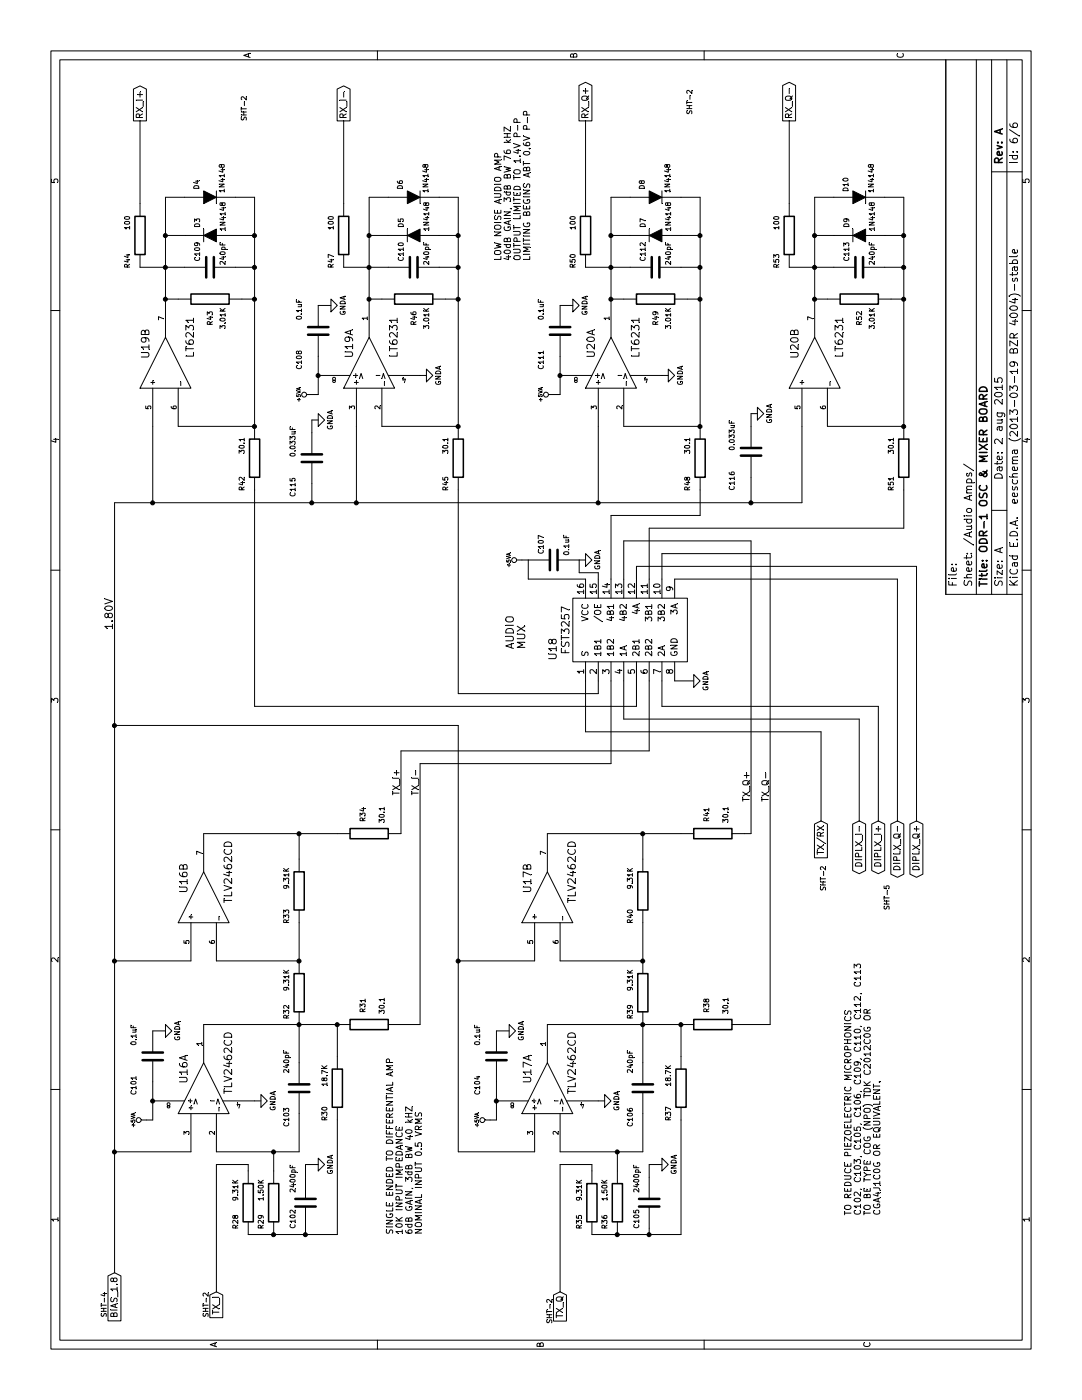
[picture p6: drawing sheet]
EESchema Schematic File Version 2  date 8/2/2015 7:43:02 AM
LIBS:power
LIBS:device
LIBS:transistors
LIBS:conn
LIBS:linear
LIBS:regul
LIBS:74xx
LIBS:cmos4000
LIBS:adc-dac
LIBS:memory
LIBS:xilinx
LIBS:microcontrollers
LIBS:dsp
LIBS:microchip
LIBS:analog_switches
LIBS:motorola
LIBS:texas
LIBS:intel
LIBS:audio
LIBS:interface
LIBS:digital-audio
LIBS:philips
LIBS:display
LIBS:cypress
LIBS:siliconi
LIBS:opto
LIBS:atmel
LIBS:contrib
LIBS:valves
LIBS:OSC_Mixer_Board-cache
EELAYER 27 0
EELAYER END
$Descr A 11000 8500
encoding utf-8
Sheet 6 6
Title "ODR-1 OSC & MIXER BOARD"
Date "2 aug 2015"
Rev "A"
Comp ""
Comment1 ""
Comment2 ""
Comment3 ""
Comment4 ""
$EndDescr
Text Notes 6050 900  0    60   ~ 0
1.80V
$Comp
L FST3257 U18
U 1 1
P 6050 4900
F 0 "U18" H 5900 5450 60  0000 C CNN
F 1 "FST3257" H 6050 5350 60  0000 C CNN
F 2 "~" H 5950 4750 60  0000 C CNN
F 3 "~" H 5950 4750 60  0000 C CNN
	1    6050 4900
	1    0    0    -1  
$EndComp
$Comp
L GNDA #PWR095
U 1 1
P 5650 5450
F 0 "#PWR095" H 5650 5450 40  0001 C CNN
F 1 "GNDA" H 5650 5350 40  0000 C CNN
F 2 "" H 5650 5450 60  0000 C CNN
F 3 "" H 5650 5450 60  0000 C CNN
	1    5650 5450
	1    0    0    -1  
$EndComp
Text Notes 5900 4050 0    60   ~ 0
AUDIO\nMUX
$Comp
L LT6231 U19
U 2 1
P 8150 1300
F 0 "U19" H 8300 1450 60  0000 C CNN
F 1 "LT6231" H 8350 1100 60  0000 C CNN
F 2 "" H 8150 1300 60  0000 C CNN
F 3 "" H 8150 1300 60  0000 C CNN
	2    8150 1300
	1    0    0    -1  
$EndComp
$Comp
L GNDA #PWR096
U 1 1
P 8050 3350
F 0 "#PWR096" H 8050 3350 40  0001 C CNN
F 1 "GNDA" H 8050 3250 40  0000 C CNN
F 2 "" H 8050 3350 60  0000 C CNN
F 3 "" H 8050 3350 60  0000 C CNN
	1    8050 3350
	1    0    0    -1  
$EndComp
$Comp
L C C108
U 1 1
P 8400 2500
F 0 "C108" V 8550 2650 40  0000 L CNN
F 1 "0.1uF" V 8550 2250 40  0000 L CNN
F 2 "~" H 8438 2350 30  0000 C CNN
F 3 "~" H 8400 2500 60  0000 C CNN
	1    8400 2500
	0    -1   -1   0   
$EndComp
$Comp
L +5VA #PWR097
U 1 1
P 7900 2450
F 0 "#PWR097" H 7900 2580 20  0001 C CNN
F 1 "+5VA" H 7900 2550 30  0000 C CNN
F 2 "~" H 7900 2450 60  0000 C CNN
F 3 "~" H 7900 2450 60  0000 C CNN
	1    7900 2450
	1    0    0    -1  
$EndComp
$Comp
L GNDA #PWR098
U 1 1
P 8600 2600
F 0 "#PWR098" H 8600 2600 40  0001 C CNN
F 1 "GNDA" H 8600 2500 40  0000 C CNN
F 2 "" H 8600 2600 60  0000 C CNN
F 3 "" H 8600 2600 60  0000 C CNN
	1    8600 2600
	1    0    0    -1  
$EndComp
$Comp
L R R42
U 1 1
P 7400 2000
F 0 "R42" V 7500 2200 40  0000 C CNN
F 1 "30.1" V 7500 1900 40  0000 C CNN
F 2 "~" V 7330 2000 30  0000 C CNN
F 3 "~" H 7400 2000 30  0000 C CNN
	1    7400 2000
	0    -1   -1   0   
$EndComp
$Comp
L C C109
U 1 1
P 8900 1650
F 0 "C109" H 8700 1550 40  0000 L CNN
F 1 "240pF" H 8700 1750 40  0000 L CNN
F 2 "~" H 8938 1500 30  0000 C CNN
F 3 "~" H 8900 1650 60  0000 C CNN
	1    8900 1650
	-1   0    0    1   
$EndComp
$Comp
L R R43
U 1 1
P 8650 1650
F 0 "R43" H 8800 1650 40  0000 C CNN
F 1 "3.01K" H 8800 1750 40  0000 C CNN
F 2 "~" V 8580 1650 30  0000 C CNN
F 3 "~" H 8650 1650 30  0000 C CNN
	1    8650 1650
	-1   0    0    1   
$EndComp
$Comp
L DIODE D3
U 1 1
P 9150 1650
F 0 "D3" V 9250 1550 40  0000 C CNN
F 1 "1N4148" V 9050 1500 40  0000 C CNN
F 2 "~" H 9150 1650 60  0000 C CNN
F 3 "~" H 9150 1650 60  0000 C CNN
	1    9150 1650
	0    -1   -1   0   
$EndComp
$Comp
L DIODE D4
U 1 1
P 9450 1650
F 0 "D4" V 9350 1750 40  0000 C CNN
F 1 "1N4148" V 9550 1800 40  0000 C CNN
F 2 "~" H 9450 1650 60  0000 C CNN
F 3 "~" H 9450 1650 60  0000 C CNN
	1    9450 1650
	0    1    1    0   
$EndComp
$Comp
L R R44
U 1 1
P 9150 1100
F 0 "R44" V 9250 1300 40  0000 C CNN
F 1 "100" V 9250 1000 40  0000 C CNN
F 2 "~" V 9080 1100 30  0000 C CNN
F 3 "~" H 9150 1100 30  0000 C CNN
	1    9150 1100
	0    -1   -1   0   
$EndComp
$Comp
L LT6231 U19
U 1 1
P 8150 2900
F 0 "U19" H 8300 3050 60  0000 C CNN
F 1 "LT6231" H 8350 2700 60  0000 C CNN
F 2 "" H 8150 2900 60  0000 C CNN
F 3 "" H 8150 2900 60  0000 C CNN
	1    8150 2900
	1    0    0    -1  
$EndComp
$Comp
L R R45
U 1 1
P 7400 3600
F 0 "R45" V 7500 3800 40  0000 C CNN
F 1 "30.1" V 7500 3500 40  0000 C CNN
F 2 "~" V 7330 3600 30  0000 C CNN
F 3 "~" H 7400 3600 30  0000 C CNN
	1    7400 3600
	0    -1   -1   0   
$EndComp
$Comp
L C C110
U 1 1
P 8900 3250
F 0 "C110" H 8700 3150 40  0000 L CNN
F 1 "240pF" H 8700 3350 40  0000 L CNN
F 2 "~" H 8938 3100 30  0000 C CNN
F 3 "~" H 8900 3250 60  0000 C CNN
	1    8900 3250
	-1   0    0    1   
$EndComp
$Comp
L R R46
U 1 1
P 8650 3250
F 0 "R46" H 8800 3250 40  0000 C CNN
F 1 "3.01K" H 8800 3350 40  0000 C CNN
F 2 "~" V 8580 3250 30  0000 C CNN
F 3 "~" H 8650 3250 30  0000 C CNN
	1    8650 3250
	-1   0    0    1   
$EndComp
$Comp
L DIODE D5
U 1 1
P 9150 3250
F 0 "D5" V 9250 3150 40  0000 C CNN
F 1 "1N4148" V 9050 3100 40  0000 C CNN
F 2 "~" H 9150 3250 60  0000 C CNN
F 3 "~" H 9150 3250 60  0000 C CNN
	1    9150 3250
	0    -1   -1   0   
$EndComp
$Comp
L DIODE D6
U 1 1
P 9450 3250
F 0 "D6" V 9350 3350 40  0000 C CNN
F 1 "1N4148" V 9550 3400 40  0000 C CNN
F 2 "~" H 9450 3250 60  0000 C CNN
F 3 "~" H 9450 3250 60  0000 C CNN
	1    9450 3250
	0    1    1    0   
$EndComp
$Comp
L R R47
U 1 1
P 9150 2700
F 0 "R47" V 9250 2900 40  0000 C CNN
F 1 "100" V 9250 2600 40  0000 C CNN
F 2 "~" V 9080 2700 30  0000 C CNN
F 3 "~" H 9150 2700 30  0000 C CNN
	1    9150 2700
	0    -1   -1   0   
$EndComp
$Comp
L C C107
U 1 1
P 6600 4350
F 0 "C107" H 6400 4250 40  0000 L CNN
F 1 "0.1uF" H 6400 4450 40  0000 L CNN
F 2 "~" H 6638 4200 30  0000 C CNN
F 3 "~" H 6600 4350 60  0000 C CNN
	1    6600 4350
	-1   0    0    1   
$EndComp
$Comp
L GNDA #PWR099
U 1 1
P 6600 4600
F 0 "#PWR099" H 6600 4600 40  0001 C CNN
F 1 "GNDA" H 6600 4500 40  0000 C CNN
F 2 "" H 6600 4600 60  0000 C CNN
F 3 "" H 6600 4600 60  0000 C CNN
	1    6600 4600
	1    0    0    -1  
$EndComp
$Comp
L +5VA #PWR0100
U 1 1
P 6600 4100
F 0 "#PWR0100" H 6600 4230 20  0001 C CNN
F 1 "+5VA" H 6600 4200 30  0000 C CNN
F 2 "~" H 6600 4100 60  0000 C CNN
F 3 "~" H 6600 4100 60  0000 C CNN
	1    6600 4100
	1    0    0    -1  
$EndComp
$Comp
L LT6231 U20
U 1 1
P 8150 4800
F 0 "U20" H 8300 4950 60  0000 C CNN
F 1 "LT6231" H 8350 4600 60  0000 C CNN
F 2 "" H 8150 4800 60  0000 C CNN
F 3 "" H 8150 4800 60  0000 C CNN
	1    8150 4800
	1    0    0    -1  
$EndComp
$Comp
L GNDA #PWR0101
U 1 1
P 8050 5250
F 0 "#PWR0101" H 8050 5250 40  0001 C CNN
F 1 "GNDA" H 8050 5150 40  0000 C CNN
F 2 "" H 8050 5250 60  0000 C CNN
F 3 "" H 8050 5250 60  0000 C CNN
	1    8050 5250
	1    0    0    -1  
$EndComp
$Comp
L C C111
U 1 1
P 8400 4400
F 0 "C111" V 8550 4550 40  0000 L CNN
F 1 "0.1uF" V 8550 4150 40  0000 L CNN
F 2 "~" H 8438 4250 30  0000 C CNN
F 3 "~" H 8400 4400 60  0000 C CNN
	1    8400 4400
	0    -1   -1   0   
$EndComp
$Comp
L +5VA #PWR0102
U 1 1
P 7900 4350
F 0 "#PWR0102" H 7900 4480 20  0001 C CNN
F 1 "+5VA" H 7900 4450 30  0000 C CNN
F 2 "~" H 7900 4350 60  0000 C CNN
F 3 "~" H 7900 4350 60  0000 C CNN
	1    7900 4350
	1    0    0    -1  
$EndComp
$Comp
L GNDA #PWR0103
U 1 1
P 8600 4500
F 0 "#PWR0103" H 8600 4500 40  0001 C CNN
F 1 "GNDA" H 8600 4400 40  0000 C CNN
F 2 "" H 8600 4500 60  0000 C CNN
F 3 "" H 8600 4500 60  0000 C CNN
	1    8600 4500
	1    0    0    -1  
$EndComp
$Comp
L R R48
U 1 1
P 7400 5500
F 0 "R48" V 7500 5700 40  0000 C CNN
F 1 "30.1" V 7500 5400 40  0000 C CNN
F 2 "~" V 7330 5500 30  0000 C CNN
F 3 "~" H 7400 5500 30  0000 C CNN
	1    7400 5500
	0    -1   -1   0   
$EndComp
$Comp
L C C112
U 1 1
P 8900 5150
F 0 "C112" H 8700 5050 40  0000 L CNN
F 1 "240pF" H 8700 5250 40  0000 L CNN
F 2 "~" H 8938 5000 30  0000 C CNN
F 3 "~" H 8900 5150 60  0000 C CNN
	1    8900 5150
	-1   0    0    1   
$EndComp
$Comp
L R R49
U 1 1
P 8650 5150
F 0 "R49" H 8800 5150 40  0000 C CNN
F 1 "3.01K" H 8800 5250 40  0000 C CNN
F 2 "~" V 8580 5150 30  0000 C CNN
F 3 "~" H 8650 5150 30  0000 C CNN
	1    8650 5150
	-1   0    0    1   
$EndComp
$Comp
L DIODE D7
U 1 1
P 9150 5150
F 0 "D7" V 9250 5050 40  0000 C CNN
F 1 "1N4148" V 9050 5000 40  0000 C CNN
F 2 "~" H 9150 5150 60  0000 C CNN
F 3 "~" H 9150 5150 60  0000 C CNN
	1    9150 5150
	0    -1   -1   0   
$EndComp
$Comp
L DIODE D8
U 1 1
P 9450 5150
F 0 "D8" V 9350 5250 40  0000 C CNN
F 1 "1N4148" V 9550 5300 40  0000 C CNN
F 2 "~" H 9450 5150 60  0000 C CNN
F 3 "~" H 9450 5150 60  0000 C CNN
	1    9450 5150
	0    1    1    0   
$EndComp
$Comp
L R R50
U 1 1
P 9150 4600
F 0 "R50" V 9250 4800 40  0000 C CNN
F 1 "100" V 9250 4500 40  0000 C CNN
F 2 "~" V 9080 4600 30  0000 C CNN
F 3 "~" H 9150 4600 30  0000 C CNN
	1    9150 4600
	0    -1   -1   0   
$EndComp
$Comp
L LT6231 U20
U 2 1
P 8150 6400
F 0 "U20" H 8300 6550 60  0000 C CNN
F 1 "LT6231" H 8350 6200 60  0000 C CNN
F 2 "" H 8150 6400 60  0000 C CNN
F 3 "" H 8150 6400 60  0000 C CNN
	2    8150 6400
	1    0    0    -1  
$EndComp
$Comp
L R R51
U 1 1
P 7400 7100
F 0 "R51" V 7500 7300 40  0000 C CNN
F 1 "30.1" V 7500 7000 40  0000 C CNN
F 2 "~" V 7330 7100 30  0000 C CNN
F 3 "~" H 7400 7100 30  0000 C CNN
	1    7400 7100
	0    -1   -1   0   
$EndComp
$Comp
L C C113
U 1 1
P 8900 6750
F 0 "C113" H 8700 6650 40  0000 L CNN
F 1 "240pF" H 8700 6850 40  0000 L CNN
F 2 "~" H 8938 6600 30  0000 C CNN
F 3 "~" H 8900 6750 60  0000 C CNN
	1    8900 6750
	-1   0    0    1   
$EndComp
$Comp
L R R52
U 1 1
P 8650 6750
F 0 "R52" H 8800 6750 40  0000 C CNN
F 1 "3.01K" H 8800 6850 40  0000 C CNN
F 2 "~" V 8580 6750 30  0000 C CNN
F 3 "~" H 8650 6750 30  0000 C CNN
	1    8650 6750
	-1   0    0    1   
$EndComp
$Comp
L DIODE D9
U 1 1
P 9150 6750
F 0 "D9" V 9250 6650 40  0000 C CNN
F 1 "1N4148" V 9050 6600 40  0000 C CNN
F 2 "~" H 9150 6750 60  0000 C CNN
F 3 "~" H 9150 6750 60  0000 C CNN
	1    9150 6750
	0    -1   -1   0   
$EndComp
$Comp
L DIODE D10
U 1 1
P 9450 6750
F 0 "D10" V 9350 6850 40  0000 C CNN
F 1 "1N4148" V 9550 6900 40  0000 C CNN
F 2 "~" H 9450 6750 60  0000 C CNN
F 3 "~" H 9450 6750 60  0000 C CNN
	1    9450 6750
	0    1    1    0   
$EndComp
$Comp
L R R53
U 1 1
P 9150 6200
F 0 "R53" V 9250 6400 40  0000 C CNN
F 1 "100" V 9250 6100 40  0000 C CNN
F 2 "~" V 9080 6200 30  0000 C CNN
F 3 "~" H 9150 6200 30  0000 C CNN
	1    9150 6200
	0    -1   -1   0   
$EndComp
Text GLabel 4550 6900 0    50   BiDi ~ 0
DIPLX_I+
Text GLabel 4550 6750 0    50   BiDi ~ 0
DIPLX_I-
Text GLabel 4550 7200 0    50   BiDi ~ 0
DIPLX_Q+
Text GLabel 4550 7050 0    50   BiDi ~ 0
DIPLX_Q-
Text GLabel 1000 900  0    50   Input ~ 0
BIAS_1.8
Wire Wire Line
	5650 5300 5650 5450
Wire Wire Line
	8050 3350 8050 3300
Wire Wire Line
	8600 2600 8600 2500
Wire Wire Line
	7650 2000 9450 2000
Wire Wire Line
	7650 1400 7650 2000
Wire Wire Line
	9450 1300 9450 1450
Wire Wire Line
	8650 1300 9450 1300
Wire Wire Line
	8650 1300 8650 1400
Wire Wire Line
	8900 1100 8900 1450
Connection ~ 8900 1300
Wire Wire Line
	9150 1450 9150 1300
Connection ~ 9150 1300
Wire Wire Line
	8650 2000 8650 1900
Wire Wire Line
	8900 2000 8900 1850
Connection ~ 8650 2000
Wire Wire Line
	9150 2000 9150 1850
Connection ~ 8900 2000
Wire Wire Line
	9450 2000 9450 1850
Connection ~ 9150 2000
Wire Wire Line
	7900 2450 7900 2500
Wire Wire Line
	7900 2500 8200 2500
Connection ~ 8050 2500
Wire Wire Line
	7650 3600 9450 3600
Wire Wire Line
	7650 3000 7650 3600
Wire Wire Line
	9450 2900 9450 3050
Wire Wire Line
	8650 2900 9450 2900
Wire Wire Line
	8650 2900 8650 3000
Wire Wire Line
	8900 2700 8900 3050
Connection ~ 8900 2900
Wire Wire Line
	9150 3050 9150 2900
Connection ~ 9150 2900
Wire Wire Line
	8650 3600 8650 3500
Wire Wire Line
	8900 3600 8900 3450
Connection ~ 8650 3600
Wire Wire Line
	9150 3600 9150 3450
Connection ~ 8900 3600
Wire Wire Line
	9450 3600 9450 3450
Connection ~ 9150 3600
Wire Wire Line
	6450 7050 4550 7050
Wire Wire Line
	4550 7200 6550 7200
Wire Wire Line
	6450 4700 6500 4700
Wire Wire Line
	6500 4700 6500 4550
Wire Wire Line
	6500 4550 6600 4550
Wire Wire Line
	6600 4550 6600 4600
Wire Wire Line
	6450 4150 6600 4150
Wire Wire Line
	6600 4150 6600 4100
Wire Wire Line
	6450 4600 6450 4150
Wire Wire Line
	5650 5200 5450 5200
Wire Wire Line
	5450 5200 5450 6900
Wire Wire Line
	5450 6900 4550 6900
Wire Wire Line
	5650 4700 5550 4700
Wire Wire Line
	5550 4700 5550 3600
Wire Wire Line
	5550 3600 7150 3600
Wire Wire Line
	5650 5000 5450 5000
Wire Wire Line
	5450 5000 5450 2000
Wire Wire Line
	5450 2000 7150 2000
Wire Wire Line
	7050 900  7050 6300
Wire Wire Line
	7050 2800 7650 2800
Wire Wire Line
	7650 1200 7050 1200
Connection ~ 7050 1200
Wire Wire Line
	6550 7200 6550 5000
Wire Wire Line
	6550 5000 6450 5000
Wire Wire Line
	6450 5300 6450 7050
Wire Wire Line
	8050 5250 8050 5200
Wire Wire Line
	8600 4500 8600 4400
Wire Wire Line
	7650 5500 9450 5500
Wire Wire Line
	7650 4900 7650 5500
Wire Wire Line
	9450 4800 9450 4950
Wire Wire Line
	8650 4800 9450 4800
Wire Wire Line
	8650 4800 8650 4900
Wire Wire Line
	8900 4600 8900 4950
Connection ~ 8900 4800
Wire Wire Line
	9150 4950 9150 4800
Connection ~ 9150 4800
Wire Wire Line
	8650 5500 8650 5400
Wire Wire Line
	8900 5500 8900 5350
Connection ~ 8650 5500
Wire Wire Line
	9150 5500 9150 5350
Connection ~ 8900 5500
Wire Wire Line
	9450 5500 9450 5350
Connection ~ 9150 5500
Wire Wire Line
	7900 4350 7900 4400
Wire Wire Line
	7900 4400 8200 4400
Connection ~ 8050 4400
Wire Wire Line
	7650 7100 9450 7100
Wire Wire Line
	7650 6500 7650 7100
Wire Wire Line
	9450 6400 9450 6550
Wire Wire Line
	8650 6400 9450 6400
Wire Wire Line
	8650 6400 8650 6500
Wire Wire Line
	8900 6200 8900 6550
Connection ~ 8900 6400
Wire Wire Line
	9150 6550 9150 6400
Connection ~ 9150 6400
Wire Wire Line
	8650 7100 8650 7000
Wire Wire Line
	8900 7100 8900 6950
Connection ~ 8650 7100
Wire Wire Line
	9150 7100 9150 6950
Connection ~ 8900 7100
Wire Wire Line
	9450 7100 9450 6950
Connection ~ 9150 7100
Wire Wire Line
	6850 5100 6850 7100
Wire Wire Line
	6850 5100 6450 5100
Connection ~ 7050 2800
Wire Wire Line
	6450 4900 6750 4900
Wire Wire Line
	6450 5200 6650 5200
Wire Wire Line
	1000 900  7050 900 
Wire Wire Line
	5650 4900 5350 4900
Wire Wire Line
	5350 4900 5350 6750
Wire Wire Line
	5350 6750 4550 6750
Wire Wire Line
	6650 5200 6650 6050
Wire Wire Line
	6650 6050 2950 6050
Wire Wire Line
	6750 4900 6750 5900
Wire Wire Line
	6750 5900 4450 5900
Text GLabel 10050 1100 2    50   Output ~ 0
RX_I+
Wire Wire Line
	5650 4600 5250 4600
Wire Wire Line
	5250 4600 5250 6450
Wire Wire Line
	5250 6450 4550 6450
Text GLabel 4550 6450 0    50   Input ~ 0
TX/RX
Wire Wire Line
	10050 1100 9400 1100
Text GLabel 10050 2700 2    50   Output ~ 0
RX_I-
Wire Wire Line
	10050 2700 9400 2700
Text GLabel 10050 4600 2    50   Output ~ 0
RX_Q+
Text GLabel 10050 6200 2    50   Output ~ 0
RX_Q-
Wire Wire Line
	10050 6200 9400 6200
Wire Wire Line
	10050 4600 9400 4600
Wire Wire Line
	6850 7100 7150 7100
Wire Wire Line
	7050 6300 7650 6300
Wire Wire Line
	7150 5500 6950 5500
Wire Wire Line
	6950 5500 6950 4800
Wire Wire Line
	6950 4800 6450 4800
Wire Wire Line
	7650 4700 7050 4700
Connection ~ 7050 4700
$Comp
L TLV2462CD U16
U 1 1
P 2450 1600
F 0 "U16" H 2600 1750 60  0000 C CNN
F 1 "TLV2462CD" H 2650 1400 60  0000 C CNN
F 2 "~" H 2450 1600 60  0000 C CNN
F 3 "~" H 2450 1600 60  0000 C CNN
	1    2450 1600
	1    0    0    -1  
$EndComp
$Comp
L TLV2462CD U16
U 2 1
P 3950 1600
F 0 "U16" H 4100 1750 60  0000 C CNN
F 1 "TLV2462CD" H 4150 1400 60  0000 C CNN
F 2 "~" H 3950 1600 60  0000 C CNN
F 3 "~" H 3950 1600 60  0000 C CNN
	2    3950 1600
	1    0    0    -1  
$EndComp
$Comp
L R R30
U 1 1
P 2450 2650
F 0 "R30" V 2550 2850 40  0000 C CNN
F 1 "18.7K" V 2550 2550 40  0000 C CNN
F 2 "~" V 2380 2650 30  0000 C CNN
F 3 "~" H 2450 2650 30  0000 C CNN
	1    2450 2650
	0    -1   -1   0   
$EndComp
$Comp
L R R32
U 1 1
P 3200 2350
F 0 "R32" V 3300 2500 40  0000 C CNN
F 1 "9.31K" V 3300 2250 40  0000 C CNN
F 2 "~" V 3130 2350 30  0000 C CNN
F 3 "~" H 3200 2350 30  0000 C CNN
	1    3200 2350
	0    -1   -1   0   
$EndComp
$Comp
L R R33
U 1 1
P 4000 2350
F 0 "R33" V 4100 2550 40  0000 C CNN
F 1 "9.31K" V 4100 2250 40  0000 C CNN
F 2 "~" V 3930 2350 30  0000 C CNN
F 3 "~" H 4000 2350 30  0000 C CNN
	1    4000 2350
	0    -1   -1   0   
$EndComp
$Comp
L GNDA #PWR0104
U 1 1
P 2350 2050
F 0 "#PWR0104" H 2350 2050 40  0001 C CNN
F 1 "GNDA" H 2350 1950 40  0000 C CNN
F 2 "" H 2350 2050 60  0000 C CNN
F 3 "" H 2350 2050 60  0000 C CNN
	1    2350 2050
	1    0    0    -1  
$EndComp
Wire Wire Line
	2350 2000 2350 2050
Wire Wire Line
	3450 2350 3450 1700
Wire Wire Line
	2650 2350 2950 2350
Wire Wire Line
	3750 2350 3450 2350
Wire Wire Line
	1950 1500 1950 900 
Connection ~ 1950 900 
Wire Wire Line
	3450 1500 3450 900 
Connection ~ 3450 900 
Wire Wire Line
	2950 1600 2950 2650
$Comp
L C C101
U 1 1
P 2700 1200
F 0 "C101" V 2850 1350 40  0000 L CNN
F 1 "0.1uF" V 2850 950 40  0000 L CNN
F 2 "~" H 2738 1050 30  0000 C CNN
F 3 "~" H 2700 1200 60  0000 C CNN
	1    2700 1200
	0    -1   -1   0   
$EndComp
$Comp
L +5VA #PWR0105
U 1 1
P 2200 1150
F 0 "#PWR0105" H 2200 1280 20  0001 C CNN
F 1 "+5VA" H 2200 1250 30  0000 C CNN
F 2 "~" H 2200 1150 60  0000 C CNN
F 3 "~" H 2200 1150 60  0000 C CNN
	1    2200 1150
	1    0    0    -1  
$EndComp
$Comp
L GNDA #PWR0106
U 1 1
P 2900 1300
F 0 "#PWR0106" H 2900 1300 40  0001 C CNN
F 1 "GNDA" H 2900 1200 40  0000 C CNN
F 2 "" H 2900 1300 60  0000 C CNN
F 3 "" H 2900 1300 60  0000 C CNN
	1    2900 1300
	1    0    0    -1  
$EndComp
Wire Wire Line
	2900 1300 2900 1200
Wire Wire Line
	2200 1150 2200 1200
Wire Wire Line
	2200 1200 2500 1200
Connection ~ 2350 1200
$Comp
L C C103
U 1 1
P 2450 2350
F 0 "C103" V 2550 2500 40  0000 L CNN
F 1 "240pF" V 2550 2050 40  0000 L CNN
F 2 "~" H 2488 2200 30  0000 C CNN
F 3 "~" H 2450 2350 60  0000 C CNN
	1    2450 2350
	0    -1   -1   0   
$EndComp
Connection ~ 2950 2350
$Comp
L R R31
U 1 1
P 2950 2900
F 0 "R31" H 2800 2850 40  0000 C CNN
F 1 "30.1" H 2800 3000 40  0000 C CNN
F 2 "~" V 2880 2900 30  0000 C CNN
F 3 "~" H 2950 2900 30  0000 C CNN
	1    2950 2900
	-1   0    0    1   
$EndComp
Connection ~ 2950 2650
Wire Wire Line
	4450 1600 4450 2650
Wire Wire Line
	4450 2350 4250 2350
$Comp
L R R34
U 1 1
P 4450 2900
F 0 "R34" H 4300 2850 40  0000 C CNN
F 1 "30.1" H 4300 3000 40  0000 C CNN
F 2 "~" V 4380 2900 30  0000 C CNN
F 3 "~" H 4450 2900 30  0000 C CNN
	1    4450 2900
	-1   0    0    1   
$EndComp
Connection ~ 4450 2350
Wire Wire Line
	5300 3600 5300 900 
Connection ~ 5300 900 
Wire Wire Line
	5650 5100 5100 5100
Wire Wire Line
	5100 5100 5100 3150
Wire Wire Line
	5100 3150 4450 3150
Wire Wire Line
	5650 4800 5000 4800
Wire Wire Line
	5000 4800 5000 3300
Wire Wire Line
	5000 3300 2950 3300
Wire Wire Line
	4450 5900 4450 5850
Wire Wire Line
	2950 6050 2950 5850
Text Label 4750 3150 0    50   ~ 0
TX_I+
Text Label 4750 3300 0    50   ~ 0
TX_I-
Text Label 4700 5900 0    50   ~ 0
TX_Q+
Text Label 4700 6050 0    50   ~ 0
TX_Q-
Wire Wire Line
	2950 2650 2700 2650
Wire Wire Line
	2950 3300 2950 3150
$Comp
L R R28
U 1 1
P 1550 1950
F 0 "R28" V 1650 2100 40  0000 C CNN
F 1 "9.31K" V 1650 1850 40  0000 C CNN
F 2 "~" V 1480 1950 30  0000 C CNN
F 3 "~" H 1550 1950 30  0000 C CNN
	1    1550 1950
	0    -1   -1   0   
$EndComp
$Comp
L R R29
U 1 1
P 1550 2150
F 0 "R29" V 1650 2300 40  0000 C CNN
F 1 "1.50K" V 1650 2050 40  0000 C CNN
F 2 "~" V 1480 2150 30  0000 C CNN
F 3 "~" H 1550 2150 30  0000 C CNN
	1    1550 2150
	0    -1   -1   0   
$EndComp
$Comp
L C C102
U 1 1
P 1550 2400
F 0 "C102" V 1650 2450 40  0000 L CNN
F 1 "2400pF" V 1650 2100 40  0000 L CNN
F 2 "~" H 1588 2250 30  0000 C CNN
F 3 "~" H 1550 2400 60  0000 C CNN
	1    1550 2400
	0    -1   -1   0   
$EndComp
Wire Wire Line
	850  1700 1850 1700
Wire Wire Line
	1850 1700 1850 1950
Wire Wire Line
	1850 1950 1800 1950
Connection ~ 1300 2150
Wire Wire Line
	1800 2150 1950 2150
Wire Wire Line
	1950 1700 1950 2350
Wire Wire Line
	1950 2350 2250 2350
Connection ~ 1950 2150
Wire Wire Line
	1300 1950 1300 2650
Wire Wire Line
	1300 2400 1350 2400
Wire Wire Line
	1300 2650 2200 2650
Connection ~ 1300 2400
Wire Wire Line
	1750 2400 1850 2400
Wire Wire Line
	1850 2400 1850 2500
Wire Wire Line
	1950 3600 5300 3600
$Comp
L TLV2462CD U17
U 1 1
P 2450 4300
F 0 "U17" H 2600 4450 60  0000 C CNN
F 1 "TLV2462CD" H 2650 4100 60  0000 C CNN
F 2 "~" H 2450 4300 60  0000 C CNN
F 3 "~" H 2450 4300 60  0000 C CNN
	1    2450 4300
	1    0    0    -1  
$EndComp
$Comp
L TLV2462CD U17
U 2 1
P 3950 4300
F 0 "U17" H 4100 4450 60  0000 C CNN
F 1 "TLV2462CD" H 4150 4100 60  0000 C CNN
F 2 "~" H 3950 4300 60  0000 C CNN
F 3 "~" H 3950 4300 60  0000 C CNN
	2    3950 4300
	1    0    0    -1  
$EndComp
$Comp
L R R37
U 1 1
P 2450 5350
F 0 "R37" V 2550 5550 40  0000 C CNN
F 1 "18.7K" V 2550 5250 40  0000 C CNN
F 2 "~" V 2380 5350 30  0000 C CNN
F 3 "~" H 2450 5350 30  0000 C CNN
	1    2450 5350
	0    -1   -1   0   
$EndComp
$Comp
L R R39
U 1 1
P 3200 5050
F 0 "R39" V 3300 5200 40  0000 C CNN
F 1 "9.31K" V 3300 4950 40  0000 C CNN
F 2 "~" V 3130 5050 30  0000 C CNN
F 3 "~" H 3200 5050 30  0000 C CNN
	1    3200 5050
	0    -1   -1   0   
$EndComp
$Comp
L R R40
U 1 1
P 4000 5050
F 0 "R40" V 4100 5250 40  0000 C CNN
F 1 "9.31K" V 4100 4950 40  0000 C CNN
F 2 "~" V 3930 5050 30  0000 C CNN
F 3 "~" H 4000 5050 30  0000 C CNN
	1    4000 5050
	0    -1   -1   0   
$EndComp
Wire Wire Line
	2350 4700 2350 4750
Wire Wire Line
	3450 5050 3450 4400
Wire Wire Line
	2650 5050 2950 5050
Wire Wire Line
	3750 5050 3450 5050
Wire Wire Line
	1950 4200 1950 3600
Wire Wire Line
	3450 3600 3450 4200
Connection ~ 3450 3600
Wire Wire Line
	2950 4300 2950 5350
$Comp
L C C104
U 1 1
P 2700 3900
F 0 "C104" V 2850 4050 40  0000 L CNN
F 1 "0.1uF" V 2850 3650 40  0000 L CNN
F 2 "~" H 2738 3750 30  0000 C CNN
F 3 "~" H 2700 3900 60  0000 C CNN
	1    2700 3900
	0    -1   -1   0   
$EndComp
$Comp
L +5VA #PWR0107
U 1 1
P 2200 3850
F 0 "#PWR0107" H 2200 3980 20  0001 C CNN
F 1 "+5VA" H 2200 3950 30  0000 C CNN
F 2 "~" H 2200 3850 60  0000 C CNN
F 3 "~" H 2200 3850 60  0000 C CNN
	1    2200 3850
	1    0    0    -1  
$EndComp
$Comp
L GNDA #PWR0108
U 1 1
P 2900 4000
F 0 "#PWR0108" H 2900 4000 40  0001 C CNN
F 1 "GNDA" H 2900 3900 40  0000 C CNN
F 2 "" H 2900 4000 60  0000 C CNN
F 3 "" H 2900 4000 60  0000 C CNN
	1    2900 4000
	1    0    0    -1  
$EndComp
Wire Wire Line
	2900 4000 2900 3900
Wire Wire Line
	2200 3850 2200 3900
Wire Wire Line
	2200 3900 2500 3900
Connection ~ 2350 3900
$Comp
L C C106
U 1 1
P 2450 5050
F 0 "C106" V 2550 5200 40  0000 L CNN
F 1 "240pF" V 2550 4750 40  0000 L CNN
F 2 "~" H 2488 4900 30  0000 C CNN
F 3 "~" H 2450 5050 60  0000 C CNN
	1    2450 5050
	0    -1   -1   0   
$EndComp
Connection ~ 2950 5050
$Comp
L R R38
U 1 1
P 2950 5600
F 0 "R38" H 2800 5550 40  0000 C CNN
F 1 "30.1" H 2800 5700 40  0000 C CNN
F 2 "~" V 2880 5600 30  0000 C CNN
F 3 "~" H 2950 5600 30  0000 C CNN
	1    2950 5600
	-1   0    0    1   
$EndComp
Connection ~ 2950 5350
Wire Wire Line
	4450 4300 4450 5350
Wire Wire Line
	4450 5050 4250 5050
$Comp
L R R41
U 1 1
P 4450 5600
F 0 "R41" H 4300 5550 40  0000 C CNN
F 1 "30.1" H 4300 5700 40  0000 C CNN
F 2 "~" V 4380 5600 30  0000 C CNN
F 3 "~" H 4450 5600 30  0000 C CNN
	1    4450 5600
	-1   0    0    1   
$EndComp
Connection ~ 4450 5050
Wire Wire Line
	2950 5350 2700 5350
$Comp
L GNDA #PWR0109
U 1 1
P 1850 5200
F 0 "#PWR0109" H 1850 5200 40  0001 C CNN
F 1 "GNDA" H 1850 5100 40  0000 C CNN
F 2 "" H 1850 5200 60  0000 C CNN
F 3 "" H 1850 5200 60  0000 C CNN
	1    1850 5200
	1    0    0    -1  
$EndComp
$Comp
L R R35
U 1 1
P 1550 4650
F 0 "R35" V 1650 4800 40  0000 C CNN
F 1 "9.31K" V 1650 4550 40  0000 C CNN
F 2 "~" V 1480 4650 30  0000 C CNN
F 3 "~" H 1550 4650 30  0000 C CNN
	1    1550 4650
	0    -1   -1   0   
$EndComp
$Comp
L R R36
U 1 1
P 1550 4850
F 0 "R36" V 1650 5000 40  0000 C CNN
F 1 "1.50K" V 1650 4750 40  0000 C CNN
F 2 "~" V 1480 4850 30  0000 C CNN
F 3 "~" H 1550 4850 30  0000 C CNN
	1    1550 4850
	0    -1   -1   0   
$EndComp
$Comp
L C C105
U 1 1
P 1550 5100
F 0 "C105" V 1650 5150 40  0000 L CNN
F 1 "2400pF" V 1650 4800 40  0000 L CNN
F 2 "~" H 1588 4950 30  0000 C CNN
F 3 "~" H 1550 5100 60  0000 C CNN
	1    1550 5100
	0    -1   -1   0   
$EndComp
Wire Wire Line
	850  4400 1850 4400
Wire Wire Line
	1850 4400 1850 4650
Wire Wire Line
	1850 4650 1800 4650
Connection ~ 1300 4850
Wire Wire Line
	1800 4850 1950 4850
Wire Wire Line
	1950 4400 1950 5050
Wire Wire Line
	1950 5050 2250 5050
Connection ~ 1950 4850
Wire Wire Line
	1300 4650 1300 5350
Wire Wire Line
	1300 5100 1350 5100
Wire Wire Line
	1300 5350 2200 5350
Connection ~ 1300 5100
Wire Wire Line
	1750 5100 1850 5100
Wire Wire Line
	1850 5100 1850 5200
Text Notes 1300 3100 0    50   ~ 0
SINGLE ENDED TO DIFFERENTIAL AMP\n10K INPUT IMPEDANCE\n6dB GAIN, 3dB BW 40 kHZ\nNOMINAL INPUT 0.5 VRMS
Text Notes 8950 3950 0    50   ~ 0
LOW NOISE AUDIO AMP\n40dB GAIN, 3dB BW 76 kHZ\nOUTPUT LIMITED TO 1.4V P-P\nLIMITING BEGINS ABT 0.6V P-P
Connection ~ 7650 2000
Connection ~ 7650 3600
Connection ~ 7650 5500
Connection ~ 7650 7100
Connection ~ 3450 2350
Connection ~ 3450 5050
Connection ~ 8650 6400
Connection ~ 8650 4800
Connection ~ 8650 2900
Connection ~ 8650 1300
Text GLabel 850  1700 0    50   Input ~ 0
TX_I
Text GLabel 850  4400 0    50   Input ~ 0
TX_Q
Text Notes 650  1650 0    40   ~ 0
SHT-2
Text Notes 600  4350 0    40   ~ 0
SHT-2
Text Notes 650  850  0    40   ~ 0
SHT-4
Text Notes 10050 1950 0    40   ~ 0
SHT-2
Text Notes 10100 5450 0    40   ~ 0
SHT-2
Text Notes 4000 6500 0    40   ~ 0
SHT-2
Text Notes 3850 7000 0    40   ~ 0
SHT-5
$Comp
L C C116
U 1 1
P 7450 5900
F 0 "C116" V 7600 6050 40  0000 L CNN
F 1 "0.033uF" V 7600 5650 40  0000 L CNN
F 2 "~" H 7488 5750 30  0000 C CNN
F 3 "~" H 7450 5900 60  0000 C CNN
	1    7450 5900
	0    -1   -1   0   
$EndComp
$Comp
L GNDA #PWR0110
U 1 1
P 7750 5950
F 0 "#PWR0110" H 7750 5950 40  0001 C CNN
F 1 "GNDA" H 7750 5850 40  0000 C CNN
F 2 "" H 7750 5950 60  0000 C CNN
F 3 "" H 7750 5950 60  0000 C CNN
	1    7750 5950
	1    0    0    -1  
$EndComp
$Comp
L C C115
U 1 1
P 7400 2450
F 0 "C115" V 7550 2600 40  0000 L CNN
F 1 "0.033uF" V 7550 2200 40  0000 L CNN
F 2 "~" H 7438 2300 30  0000 C CNN
F 3 "~" H 7400 2450 60  0000 C CNN
	1    7400 2450
	0    -1   -1   0   
$EndComp
$Comp
L GNDA #PWR0111
U 1 1
P 7700 2500
F 0 "#PWR0111" H 7700 2500 40  0001 C CNN
F 1 "GNDA" H 7700 2400 40  0000 C CNN
F 2 "" H 7700 2500 60  0000 C CNN
F 3 "" H 7700 2500 60  0000 C CNN
	1    7700 2500
	1    0    0    -1  
$EndComp
Wire Wire Line
	7700 2500 7700 2450
Wire Wire Line
	7700 2450 7600 2450
Wire Wire Line
	7200 2450 7050 2450
Connection ~ 7050 2450
Wire Wire Line
	7250 5900 7050 5900
Connection ~ 7050 5900
Wire Wire Line
	7650 5900 7750 5900
Wire Wire Line
	7750 5900 7750 5950
$Comp
L GNDA #PWR0112
U 1 1
P 2350 4750
F 0 "#PWR0112" H 2350 4750 40  0001 C CNN
F 1 "GNDA" H 2350 4650 40  0000 C CNN
F 2 "" H 2350 4750 60  0000 C CNN
F 3 "" H 2350 4750 60  0000 C CNN
	1    2350 4750
	1    0    0    -1  
$EndComp
$Comp
L GNDA #PWR0113
U 1 1
P 1850 2500
F 0 "#PWR0113" H 1850 2500 40  0001 C CNN
F 1 "GNDA" H 1850 2400 40  0000 C CNN
F 2 "" H 1850 2500 60  0000 C CNN
F 3 "" H 1850 2500 60  0000 C CNN
	1    1850 2500
	1    0    0    -1  
$EndComp
Text Notes 1450 6700 0    50   ~ 0
TO REDUCE PIEZOELECTRIC MICROPHONICS\nC102, C103, C105, C106, C109, C110, C112, C113\nTO BE TYPE COG (NPO) TDK C2012C0G OR\nCGA4J1C0G OR EQUIVALENT.
$EndSCHEMATC
